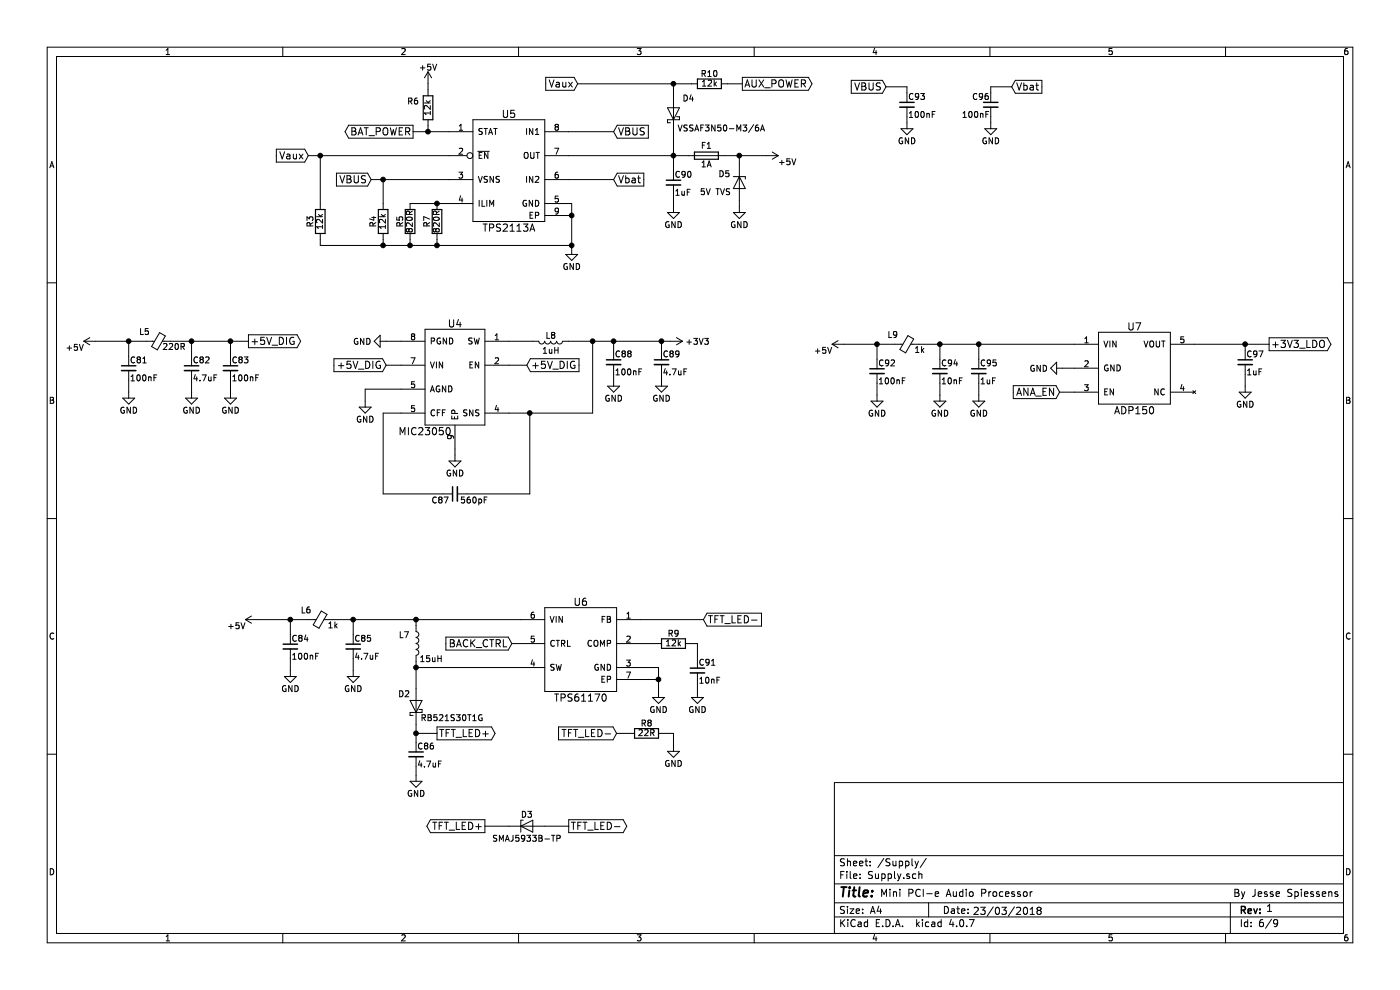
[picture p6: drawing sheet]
EESchema Schematic File Version 2
LIBS:power
LIBS:device
LIBS:switches
LIBS:relays
LIBS:motors
LIBS:transistors
LIBS:conn
LIBS:linear
LIBS:regul
LIBS:74xx
LIBS:cmos4000
LIBS:adc-dac
LIBS:memory
LIBS:xilinx
LIBS:microcontrollers
LIBS:dsp
LIBS:microchip
LIBS:analog_switches
LIBS:motorola
LIBS:texas
LIBS:intel
LIBS:audio
LIBS:interface
LIBS:digital-audio
LIBS:philips
LIBS:display
LIBS:cypress
LIBS:siliconi
LIBS:opto
LIBS:atmel
LIBS:contrib
LIBS:valves
LIBS:STM32
LIBS:SDRAM
LIBS:CODEC
LIBS:TVS_ARRAY
LIBS:BUCK
LIBS:LDO
LIBS:BOOST
LIBS:CONNECTOR
LIBS:POWER_SW
LIBS:EMI_GASKET
LIBS:LED
LIBS:Main board-cache
EELAYER 25 0
EELAYER END
$Descr A4 11693 8268
encoding utf-8
Sheet 6 9
Title ""
Date ""
Rev ""
Comp ""
Comment1 ""
Comment2 ""
Comment3 ""
Comment4 ""
$EndDescr
$Comp
L +5V #PWR74
U 1 1
P 6400 1300
F 0 "#PWR74" H 6400 1150 50  0001 C CNN
F 1 "+5V" V 6450 1475 50  0000 C CNN
F 2 "" H 6400 1300 50  0001 C CNN
F 3 "" H 6400 1300 50  0001 C CNN
	1    6400 1300
	0    1    1    0   
$EndComp
$Comp
L Fuse F1
U 1 1
P 5900 1300
F 0 "F1" V 5980 1300 50  0000 C CNN
F 1 "1A" V 5825 1300 50  0000 C CNN
F 2 "" V 5830 1300 50  0001 C CNN
F 3 "" H 5900 1300 50  0001 C CNN
	1    5900 1300
	0    -1   -1   0   
$EndComp
$Comp
L D_Zener D5
U 1 1
P 6175 1525
F 0 "D5" V 6100 1400 50  0000 C CNN
F 1 "5V TVS" V 6250 1325 50  0000 C CNN
F 2 "" H 6175 1525 50  0001 C CNN
F 3 "" H 6175 1525 50  0001 C CNN
	1    6175 1525
	0    1    1    0   
$EndComp
$Comp
L GND #PWR73
U 1 1
P 6175 1725
F 0 "#PWR73" H 6175 1475 50  0001 C CNN
F 1 "GND" H 6175 1575 50  0000 C CNN
F 2 "" H 6175 1725 50  0001 C CNN
F 3 "" H 6175 1725 50  0001 C CNN
	1    6175 1725
	1    0    0    -1  
$EndComp
$Comp
L +5V #PWR53
U 1 1
P 800 2850
F 0 "#PWR53" H 800 2700 50  0001 C CNN
F 1 "+5V" V 850 3025 50  0000 C CNN
F 2 "" H 800 2850 50  0001 C CNN
F 3 "" H 800 2850 50  0001 C CNN
	1    800  2850
	0    -1   1    0   
$EndComp
$Comp
L C_Small C82
U 1 1
P 1600 3075
F 0 "C82" H 1610 3145 50  0000 L CNN
F 1 "4.7uF" H 1610 2995 50  0000 L CNN
F 2 "" H 1600 3075 50  0001 C CNN
F 3 "" H 1600 3075 50  0001 C CNN
	1    1600 3075
	1    0    0    -1  
$EndComp
$Comp
L C_Small C81
U 1 1
P 1075 3075
F 0 "C81" H 1085 3145 50  0000 L CNN
F 1 "100nF" H 1085 2995 50  0000 L CNN
F 2 "" H 1075 3075 50  0001 C CNN
F 3 "" H 1075 3075 50  0001 C CNN
	1    1075 3075
	1    0    0    -1  
$EndComp
$Comp
L Ferrite_Bead_Small L5
U 1 1
P 1325 2850
F 0 "L5" V 1400 2925 50  0000 L CNN
F 1 "220R" V 1275 2625 50  0000 L CNN
F 2 "" V 1255 2850 50  0001 C CNN
F 3 "" H 1325 2850 50  0001 C CNN
	1    1325 2850
	0    -1   -1   0   
$EndComp
$Comp
L GND #PWR55
U 1 1
P 1600 3275
F 0 "#PWR55" H 1600 3025 50  0001 C CNN
F 1 "GND" H 1600 3125 50  0000 C CNN
F 2 "" H 1600 3275 50  0001 C CNN
F 3 "" H 1600 3275 50  0001 C CNN
	1    1600 3275
	-1   0    0    -1  
$EndComp
$Comp
L GND #PWR54
U 1 1
P 1075 3275
F 0 "#PWR54" H 1075 3025 50  0001 C CNN
F 1 "GND" H 1075 3125 50  0000 C CNN
F 2 "" H 1075 3275 50  0001 C CNN
F 3 "" H 1075 3275 50  0001 C CNN
	1    1075 3275
	-1   0    0    -1  
$EndComp
$Comp
L C_Small C83
U 1 1
P 1925 3075
F 0 "C83" H 1935 3145 50  0000 L CNN
F 1 "100nF" H 1935 2995 50  0000 L CNN
F 2 "" H 1925 3075 50  0001 C CNN
F 3 "" H 1925 3075 50  0001 C CNN
	1    1925 3075
	1    0    0    -1  
$EndComp
$Comp
L GND #PWR56
U 1 1
P 1925 3275
F 0 "#PWR56" H 1925 3025 50  0001 C CNN
F 1 "GND" H 1925 3125 50  0000 C CNN
F 2 "" H 1925 3275 50  0001 C CNN
F 3 "" H 1925 3275 50  0001 C CNN
	1    1925 3275
	-1   0    0    -1  
$EndComp
$Comp
L MIC23050 U4
U 1 1
P 3800 3150
F 0 "U4" H 3800 3600 60  0000 C CNN
F 1 "MIC23050" H 4050 2700 60  0000 C CNN
F 2 "" H 3550 2700 60  0001 C CNN
F 3 "" H 3550 2700 60  0001 C CNN
	1    3800 3150
	-1   0    0    -1  
$EndComp
Text GLabel 2075 2850 2    60   Output ~ 0
+5V_DIG
Text GLabel 3225 3050 0    60   Input ~ 0
+5V_DIG
Text GLabel 4400 3050 2    60   Input ~ 0
+5V_DIG
$Comp
L C_Small C87
U 1 1
P 3800 4125
F 0 "C87" V 3850 4175 50  0000 L CNN
F 1 "560pF" V 3850 3850 50  0000 L CNN
F 2 "" H 3800 4125 50  0001 C CNN
F 3 "" H 3800 4125 50  0001 C CNN
	1    3800 4125
	0    -1   1    0   
$EndComp
$Comp
L GND #PWR64
U 1 1
P 3800 3800
F 0 "#PWR64" H 3800 3550 50  0001 C CNN
F 1 "GND" H 3800 3650 50  0000 C CNN
F 2 "" H 3800 3800 50  0001 C CNN
F 3 "" H 3800 3800 50  0001 C CNN
	1    3800 3800
	1    0    0    -1  
$EndComp
$Comp
L GND #PWR60
U 1 1
P 3050 3350
F 0 "#PWR60" H 3050 3100 50  0001 C CNN
F 1 "GND" H 3050 3200 50  0000 C CNN
F 2 "" H 3050 3350 50  0001 C CNN
F 3 "" H 3050 3350 50  0001 C CNN
	1    3050 3350
	1    0    0    -1  
$EndComp
$Comp
L GND #PWR61
U 1 1
P 3225 2850
F 0 "#PWR61" H 3225 2600 50  0001 C CNN
F 1 "GND" V 3225 2650 50  0000 C CNN
F 2 "" H 3225 2850 50  0001 C CNN
F 3 "" H 3225 2850 50  0001 C CNN
	1    3225 2850
	0    1    1    0   
$EndComp
$Comp
L L L8
U 1 1
P 4600 2850
F 0 "L8" V 4550 2850 50  0000 C CNN
F 1 "1uH" V 4675 2850 50  0000 C CNN
F 2 "" H 4600 2850 50  0001 C CNN
F 3 "" H 4600 2850 50  0001 C CNN
	1    4600 2850
	0    1    1    0   
$EndComp
$Comp
L C_Small C88
U 1 1
P 5125 3025
F 0 "C88" H 5135 3095 50  0000 L CNN
F 1 "100nF" H 5135 2945 50  0000 L CNN
F 2 "" H 5125 3025 50  0001 C CNN
F 3 "" H 5125 3025 50  0001 C CNN
	1    5125 3025
	1    0    0    -1  
$EndComp
$Comp
L C_Small C89
U 1 1
P 5525 3025
F 0 "C89" H 5535 3095 50  0000 L CNN
F 1 "4.7uF" H 5535 2945 50  0000 L CNN
F 2 "" H 5525 3025 50  0001 C CNN
F 3 "" H 5525 3025 50  0001 C CNN
	1    5525 3025
	1    0    0    -1  
$EndComp
$Comp
L GND #PWR66
U 1 1
P 5125 3175
F 0 "#PWR66" H 5125 2925 50  0001 C CNN
F 1 "GND" H 5125 3025 50  0000 C CNN
F 2 "" H 5125 3175 50  0001 C CNN
F 3 "" H 5125 3175 50  0001 C CNN
	1    5125 3175
	1    0    0    -1  
$EndComp
$Comp
L GND #PWR68
U 1 1
P 5525 3175
F 0 "#PWR68" H 5525 2925 50  0001 C CNN
F 1 "GND" H 5525 3025 50  0000 C CNN
F 2 "" H 5525 3175 50  0001 C CNN
F 3 "" H 5525 3175 50  0001 C CNN
	1    5525 3175
	1    0    0    -1  
$EndComp
$Comp
L +3V3 #PWR69
U 1 1
P 5600 2850
F 0 "#PWR69" H 5600 2700 50  0001 C CNN
F 1 "+3V3" V 5600 3075 50  0000 C CNN
F 2 "" H 5600 2850 50  0001 C CNN
F 3 "" H 5600 2850 50  0001 C CNN
	1    5600 2850
	0    1    1    0   
$EndComp
$Comp
L +5V #PWR75
U 1 1
P 7050 2875
F 0 "#PWR75" H 7050 2725 50  0001 C CNN
F 1 "+5V" V 7100 3050 50  0000 C CNN
F 2 "" H 7050 2875 50  0001 C CNN
F 3 "" H 7050 2875 50  0001 C CNN
	1    7050 2875
	0    -1   1    0   
$EndComp
$Comp
L C_Small C94
U 1 1
P 7850 3100
F 0 "C94" H 7860 3170 50  0000 L CNN
F 1 "10nF" H 7860 3020 50  0000 L CNN
F 2 "" H 7850 3100 50  0001 C CNN
F 3 "" H 7850 3100 50  0001 C CNN
	1    7850 3100
	1    0    0    -1  
$EndComp
$Comp
L C_Small C92
U 1 1
P 7325 3100
F 0 "C92" H 7335 3170 50  0000 L CNN
F 1 "100nF" H 7335 3020 50  0000 L CNN
F 2 "" H 7325 3100 50  0001 C CNN
F 3 "" H 7325 3100 50  0001 C CNN
	1    7325 3100
	1    0    0    -1  
$EndComp
$Comp
L Ferrite_Bead_Small L9
U 1 1
P 7575 2875
F 0 "L9" V 7650 2950 50  0000 L CNN
F 1 "1k" V 7525 2725 50  0000 L CNN
F 2 "" V 7505 2875 50  0001 C CNN
F 3 "" H 7575 2875 50  0001 C CNN
	1    7575 2875
	0    -1   -1   0   
$EndComp
$Comp
L GND #PWR78
U 1 1
P 7850 3300
F 0 "#PWR78" H 7850 3050 50  0001 C CNN
F 1 "GND" H 7850 3150 50  0000 C CNN
F 2 "" H 7850 3300 50  0001 C CNN
F 3 "" H 7850 3300 50  0001 C CNN
	1    7850 3300
	-1   0    0    -1  
$EndComp
$Comp
L GND #PWR76
U 1 1
P 7325 3300
F 0 "#PWR76" H 7325 3050 50  0001 C CNN
F 1 "GND" H 7325 3150 50  0000 C CNN
F 2 "" H 7325 3300 50  0001 C CNN
F 3 "" H 7325 3300 50  0001 C CNN
	1    7325 3300
	-1   0    0    -1  
$EndComp
$Comp
L C_Small C95
U 1 1
P 8175 3100
F 0 "C95" H 8185 3170 50  0000 L CNN
F 1 "1uF" H 8185 3020 50  0000 L CNN
F 2 "" H 8175 3100 50  0001 C CNN
F 3 "" H 8175 3100 50  0001 C CNN
	1    8175 3100
	1    0    0    -1  
$EndComp
$Comp
L GND #PWR79
U 1 1
P 8175 3300
F 0 "#PWR79" H 8175 3050 50  0001 C CNN
F 1 "GND" H 8175 3150 50  0000 C CNN
F 2 "" H 8175 3300 50  0001 C CNN
F 3 "" H 8175 3300 50  0001 C CNN
	1    8175 3300
	-1   0    0    -1  
$EndComp
$Comp
L GND #PWR81
U 1 1
P 8875 3075
F 0 "#PWR81" H 8875 2825 50  0001 C CNN
F 1 "GND" V 8875 2875 50  0000 C CNN
F 2 "" H 8875 3075 50  0001 C CNN
F 3 "" H 8875 3075 50  0001 C CNN
	1    8875 3075
	0    1    1    0   
$EndComp
$Comp
L C_Small C97
U 1 1
P 10400 3025
F 0 "C97" H 10410 3095 50  0000 L CNN
F 1 "1uF" H 10410 2945 50  0000 L CNN
F 2 "" H 10400 3025 50  0001 C CNN
F 3 "" H 10400 3025 50  0001 C CNN
	1    10400 3025
	1    0    0    -1  
$EndComp
$Comp
L GND #PWR82
U 1 1
P 10400 3225
F 0 "#PWR82" H 10400 2975 50  0001 C CNN
F 1 "GND" H 10400 3075 50  0000 C CNN
F 2 "" H 10400 3225 50  0001 C CNN
F 3 "" H 10400 3225 50  0001 C CNN
	1    10400 3225
	1    0    0    -1  
$EndComp
Wire Wire Line
	10400 3125 10400 3225
Wire Wire Line
	10400 2875 10400 2925
Wire Wire Line
	8875 3075 8975 3075
Wire Wire Line
	8175 3300 8175 3200
Connection ~ 8175 2875
Wire Wire Line
	8175 3000 8175 2875
Connection ~ 7325 2875
Wire Wire Line
	7850 3200 7850 3300
Wire Wire Line
	7325 3200 7325 3300
Wire Wire Line
	7325 2875 7325 3000
Wire Wire Line
	7475 2875 7050 2875
Connection ~ 7850 2875
Wire Wire Line
	7850 2875 7850 3000
Connection ~ 5525 2850
Wire Wire Line
	5525 3125 5525 3175
Wire Wire Line
	5125 3125 5125 3175
Connection ~ 5125 2850
Wire Wire Line
	5525 2850 5525 2925
Connection ~ 4950 2850
Wire Wire Line
	5125 2850 5125 2925
Connection ~ 4425 3450
Wire Wire Line
	4950 3450 4950 2850
Wire Wire Line
	4750 2850 5600 2850
Wire Wire Line
	4250 3050 4400 3050
Wire Wire Line
	4250 2850 4450 2850
Wire Wire Line
	3225 3050 3350 3050
Wire Wire Line
	3225 2850 3350 2850
Wire Wire Line
	3050 3250 3350 3250
Wire Wire Line
	3050 3350 3050 3250
Wire Wire Line
	3800 3750 3800 3800
Wire Wire Line
	4250 3450 4950 3450
Wire Wire Line
	4425 4125 4425 3450
Wire Wire Line
	3900 4125 4425 4125
Wire Wire Line
	3200 4125 3700 4125
Wire Wire Line
	3200 3450 3200 4125
Wire Wire Line
	3350 3450 3200 3450
Wire Wire Line
	1925 3275 1925 3175
Connection ~ 1925 2850
Wire Wire Line
	1925 2975 1925 2850
Connection ~ 1075 2850
Wire Wire Line
	1600 3175 1600 3275
Wire Wire Line
	1075 3175 1075 3275
Wire Wire Line
	1075 2850 1075 2975
Wire Wire Line
	1225 2850 800  2850
Connection ~ 1600 2850
Wire Wire Line
	1600 2850 1600 2975
Wire Wire Line
	1425 2850 2075 2850
Wire Wire Line
	6175 1675 6175 1725
Wire Wire Line
	4750 1300 5750 1300
Connection ~ 6175 1300
Wire Wire Line
	6175 1300 6175 1375
Text GLabel 8850 3275 0    60   Input ~ 0
ANA_EN
Wire Wire Line
	8850 3275 8975 3275
Text GLabel 10600 2875 2    60   Output ~ 0
+3V3_LDO
Connection ~ 10400 2875
$Comp
L +5V #PWR57
U 1 1
P 2150 5175
F 0 "#PWR57" H 2150 5025 50  0001 C CNN
F 1 "+5V" V 2200 5350 50  0000 C CNN
F 2 "" H 2150 5175 50  0001 C CNN
F 3 "" H 2150 5175 50  0001 C CNN
	1    2150 5175
	0    -1   1    0   
$EndComp
$Comp
L C_Small C85
U 1 1
P 2950 5400
F 0 "C85" H 2960 5470 50  0000 L CNN
F 1 "4.7uF" H 2960 5320 50  0000 L CNN
F 2 "" H 2950 5400 50  0001 C CNN
F 3 "" H 2950 5400 50  0001 C CNN
	1    2950 5400
	1    0    0    -1  
$EndComp
$Comp
L C_Small C84
U 1 1
P 2425 5400
F 0 "C84" H 2435 5470 50  0000 L CNN
F 1 "100nF" H 2435 5320 50  0000 L CNN
F 2 "" H 2425 5400 50  0001 C CNN
F 3 "" H 2425 5400 50  0001 C CNN
	1    2425 5400
	1    0    0    -1  
$EndComp
$Comp
L Ferrite_Bead_Small L6
U 1 1
P 2675 5175
F 0 "L6" V 2750 5250 50  0000 L CNN
F 1 "1k" V 2625 5025 50  0000 L CNN
F 2 "" V 2605 5175 50  0001 C CNN
F 3 "" H 2675 5175 50  0001 C CNN
	1    2675 5175
	0    -1   -1   0   
$EndComp
$Comp
L GND #PWR59
U 1 1
P 2950 5600
F 0 "#PWR59" H 2950 5350 50  0001 C CNN
F 1 "GND" H 2950 5450 50  0000 C CNN
F 2 "" H 2950 5600 50  0001 C CNN
F 3 "" H 2950 5600 50  0001 C CNN
	1    2950 5600
	-1   0    0    -1  
$EndComp
$Comp
L GND #PWR58
U 1 1
P 2425 5600
F 0 "#PWR58" H 2425 5350 50  0001 C CNN
F 1 "GND" H 2425 5450 50  0000 C CNN
F 2 "" H 2425 5600 50  0001 C CNN
F 3 "" H 2425 5600 50  0001 C CNN
	1    2425 5600
	-1   0    0    -1  
$EndComp
Connection ~ 2425 5175
Wire Wire Line
	2950 5500 2950 5600
Wire Wire Line
	2425 5500 2425 5600
Wire Wire Line
	2425 5175 2425 5300
Wire Wire Line
	2575 5175 2150 5175
Connection ~ 2950 5175
Wire Wire Line
	2950 5175 2950 5300
Wire Wire Line
	2775 5175 4350 5175
Wire Wire Line
	8975 2875 7675 2875
$Comp
L TPS61170 U6
U 1 1
P 4850 5375
F 0 "U6" H 4850 5725 60  0000 C CNN
F 1 "TPS61170" H 4850 4925 60  0000 C CNN
F 2 "" H 4550 5075 60  0001 C CNN
F 3 "" H 4550 5075 60  0001 C CNN
	1    4850 5375
	-1   0    0    -1  
$EndComp
Text GLabel 4275 5375 0    60   Input ~ 0
BACK_CTRL
Wire Wire Line
	4275 5375 4350 5375
$Comp
L L L7
U 1 1
P 3475 5375
F 0 "L7" H 3375 5450 50  0000 C CNN
F 1 "15uH" H 3600 5250 50  0000 C CNN
F 2 "" H 3475 5375 50  0001 C CNN
F 3 "" H 3475 5375 50  0001 C CNN
	1    3475 5375
	1    0    0    -1  
$EndComp
Wire Wire Line
	4350 5575 3475 5575
Wire Wire Line
	3475 5525 3475 5750
Wire Wire Line
	3475 5225 3475 5175
Connection ~ 3475 5175
$Comp
L D_Schottky D2
U 1 1
P 3475 5900
F 0 "D2" V 3575 6000 50  0000 C CNN
F 1 "RB521S30T1G" V 3375 5600 50  0000 C CNN
F 2 "" H 3475 5900 50  0001 C CNN
F 3 "" H 3475 5900 50  0001 C CNN
	1    3475 5900
	0    -1   -1   0   
$EndComp
Connection ~ 3475 5575
$Comp
L C_Small C86
U 1 1
P 3475 6300
F 0 "C86" H 3485 6370 50  0000 L CNN
F 1 "4.7uF" H 3485 6220 50  0000 L CNN
F 2 "" H 3475 6300 50  0001 C CNN
F 3 "" H 3475 6300 50  0001 C CNN
	1    3475 6300
	1    0    0    -1  
$EndComp
$Comp
L GND #PWR62
U 1 1
P 3475 6475
F 0 "#PWR62" H 3475 6225 50  0001 C CNN
F 1 "GND" H 3475 6325 50  0000 C CNN
F 2 "" H 3475 6475 50  0001 C CNN
F 3 "" H 3475 6475 50  0001 C CNN
	1    3475 6475
	1    0    0    -1  
$EndComp
Wire Wire Line
	3475 6400 3475 6475
Wire Wire Line
	3475 6050 3475 6200
Wire Wire Line
	5350 5175 5875 5175
Text GLabel 5875 5175 2    60   Input ~ 0
TFT_LED-
Text GLabel 3650 6125 2    60   Output ~ 0
TFT_LED+
Wire Wire Line
	3650 6125 3475 6125
Connection ~ 3475 6125
Text GLabel 5150 6125 0    60   Input ~ 0
TFT_LED-
$Comp
L R R8
U 1 1
P 5400 6125
F 0 "R8" V 5480 6125 50  0000 C CNN
F 1 "22R" V 5400 6125 50  0000 C CNN
F 2 "" V 5330 6125 50  0001 C CNN
F 3 "" H 5400 6125 50  0001 C CNN
	1    5400 6125
	0    -1   -1   0   
$EndComp
$Comp
L GND #PWR71
U 1 1
P 5625 6225
F 0 "#PWR71" H 5625 5975 50  0001 C CNN
F 1 "GND" H 5625 6075 50  0000 C CNN
F 2 "" H 5625 6225 50  0001 C CNN
F 3 "" H 5625 6225 50  0001 C CNN
	1    5625 6225
	1    0    0    -1  
$EndComp
Wire Wire Line
	5150 6125 5250 6125
Wire Wire Line
	5550 6125 5625 6125
Wire Wire Line
	5625 6125 5625 6225
$Comp
L GND #PWR67
U 1 1
P 5500 5775
F 0 "#PWR67" H 5500 5525 50  0001 C CNN
F 1 "GND" H 5500 5625 50  0000 C CNN
F 2 "" H 5500 5775 50  0001 C CNN
F 3 "" H 5500 5775 50  0001 C CNN
	1    5500 5775
	1    0    0    -1  
$EndComp
Wire Wire Line
	5500 5575 5500 5775
Wire Wire Line
	5500 5675 5350 5675
Wire Wire Line
	5350 5575 5500 5575
Connection ~ 5500 5675
$Comp
L R R9
U 1 1
P 5625 5375
F 0 "R9" V 5705 5375 50  0000 C CNN
F 1 "12k" V 5625 5375 50  0000 C CNN
F 2 "" V 5555 5375 50  0001 C CNN
F 3 "" H 5625 5375 50  0001 C CNN
	1    5625 5375
	0    -1   -1   0   
$EndComp
$Comp
L C_Small C91
U 1 1
P 5825 5600
F 0 "C91" H 5835 5670 50  0000 L CNN
F 1 "10nF" H 5835 5520 50  0000 L CNN
F 2 "" H 5825 5600 50  0001 C CNN
F 3 "" H 5825 5600 50  0001 C CNN
	1    5825 5600
	1    0    0    -1  
$EndComp
$Comp
L GND #PWR72
U 1 1
P 5825 5775
F 0 "#PWR72" H 5825 5525 50  0001 C CNN
F 1 "GND" H 5825 5625 50  0000 C CNN
F 2 "" H 5825 5775 50  0001 C CNN
F 3 "" H 5825 5775 50  0001 C CNN
	1    5825 5775
	1    0    0    -1  
$EndComp
Wire Wire Line
	5825 5700 5825 5775
Wire Wire Line
	5825 5500 5825 5375
Wire Wire Line
	5825 5375 5775 5375
Wire Wire Line
	5475 5375 5350 5375
Text GLabel 4050 6900 0    60   Output ~ 0
TFT_LED+
Text GLabel 4750 6900 2    60   Output ~ 0
TFT_LED-
$Comp
L ADP150 U7
U 1 1
P 9475 3075
F 0 "U7" H 9475 3425 60  0000 C CNN
F 1 "ADP150" H 9475 2725 60  0000 C CNN
F 2 "" H 9175 2925 60  0001 C CNN
F 3 "" H 9175 2925 60  0001 C CNN
	1    9475 3075
	1    0    0    -1  
$EndComp
Wire Wire Line
	9975 2875 10600 2875
$Comp
L TPS2113A U5
U 1 1
P 4250 1400
F 0 "U5" H 4250 1850 60  0000 C CNN
F 1 "TPS2113A" H 4250 900 60  0000 C CNN
F 2 "" H 3950 1250 60  0001 C CNN
F 3 "" H 3950 1250 60  0001 C CNN
	1    4250 1400
	1    0    0    -1  
$EndComp
Text GLabel 5125 1100 2    60   Input ~ 0
VBUS
Text GLabel 5125 1500 2    60   Input ~ 0
Vbat
Wire Wire Line
	4750 1500 5125 1500
Wire Wire Line
	5125 1100 4750 1100
Wire Wire Line
	6050 1300 6400 1300
$Comp
L D_Schottky D4
U 1 1
P 5625 950
F 0 "D4" V 5750 825 50  0000 C CNN
F 1 "VSSAF3N50-M3/6A" V 5500 550 50  0000 C CNN
F 2 "" H 5625 950 50  0001 C CNN
F 3 "" H 5625 950 50  0001 C CNN
	1    5625 950 
	0    -1   -1   0   
$EndComp
Connection ~ 5625 1300
$Comp
L C_Small C90
U 1 1
P 5625 1525
F 0 "C90" H 5635 1595 50  0000 L CNN
F 1 "1uF" H 5635 1445 50  0000 L CNN
F 2 "" H 5625 1525 50  0001 C CNN
F 3 "" H 5625 1525 50  0001 C CNN
	1    5625 1525
	1    0    0    -1  
$EndComp
$Comp
L GND #PWR70
U 1 1
P 5625 1725
F 0 "#PWR70" H 5625 1475 50  0001 C CNN
F 1 "GND" H 5625 1575 50  0000 C CNN
F 2 "" H 5625 1725 50  0001 C CNN
F 3 "" H 5625 1725 50  0001 C CNN
	1    5625 1725
	1    0    0    -1  
$EndComp
Wire Wire Line
	5625 1725 5625 1625
Text GLabel 4825 700  0    60   Input ~ 0
Vaux
$Comp
L GND #PWR65
U 1 1
P 4775 2075
F 0 "#PWR65" H 4775 1825 50  0001 C CNN
F 1 "GND" H 4775 1925 50  0000 C CNN
F 2 "" H 4775 2075 50  0001 C CNN
F 3 "" H 4775 2075 50  0001 C CNN
	1    4775 2075
	1    0    0    -1  
$EndComp
$Comp
L R R7
U 1 1
P 3650 1850
F 0 "R7" V 3730 1850 50  0000 C CNN
F 1 "820R" V 3650 1850 50  0000 C CNN
F 2 "" V 3580 1850 50  0001 C CNN
F 3 "" H 3650 1850 50  0001 C CNN
	1    3650 1850
	-1   0    0    1   
$EndComp
$Comp
L R R5
U 1 1
P 3425 1850
F 0 "R5" V 3505 1850 50  0000 C CNN
F 1 "820R" V 3425 1850 50  0000 C CNN
F 2 "" V 3355 1850 50  0001 C CNN
F 3 "" H 3425 1850 50  0001 C CNN
	1    3425 1850
	-1   0    0    -1  
$EndComp
Wire Wire Line
	3425 1700 3750 1700
Connection ~ 3650 1700
Wire Wire Line
	3425 2000 3425 2050
Wire Wire Line
	2675 2050 4775 2050
Wire Wire Line
	3650 2050 3650 2000
Connection ~ 3650 2050
Wire Wire Line
	4750 1700 4775 1700
Wire Wire Line
	4775 1700 4775 2075
Connection ~ 4775 2050
$Comp
L R R4
U 1 1
P 3200 1850
F 0 "R4" V 3280 1850 50  0000 C CNN
F 1 "12k" V 3200 1850 50  0000 C CNN
F 2 "" V 3130 1850 50  0001 C CNN
F 3 "" H 3200 1850 50  0001 C CNN
	1    3200 1850
	-1   0    0    -1  
$EndComp
Wire Wire Line
	3100 1500 3750 1500
Wire Wire Line
	3200 1500 3200 1700
Wire Wire Line
	3200 2050 3200 2000
Connection ~ 3425 2050
Text GLabel 3100 1500 0    60   Input ~ 0
VBUS
Connection ~ 3200 1500
Text GLabel 2575 1300 0    60   Input ~ 0
Vaux
Wire Wire Line
	2575 1300 3750 1300
$Comp
L R R3
U 1 1
P 2675 1850
F 0 "R3" V 2755 1850 50  0000 C CNN
F 1 "12k" V 2675 1850 50  0000 C CNN
F 2 "" V 2605 1850 50  0001 C CNN
F 3 "" H 2675 1850 50  0001 C CNN
	1    2675 1850
	-1   0    0    -1  
$EndComp
Wire Wire Line
	2675 1700 2675 1300
Connection ~ 2675 1300
Wire Wire Line
	2675 2050 2675 2000
Connection ~ 3200 2050
Wire Wire Line
	4825 700  5775 700 
Wire Wire Line
	5625 700  5625 800 
Wire Wire Line
	5625 1425 5625 1100
$Comp
L R R10
U 1 1
P 5925 700
F 0 "R10" V 6005 700 50  0000 C CNN
F 1 "12k" V 5925 700 50  0000 C CNN
F 2 "" V 5855 700 50  0001 C CNN
F 3 "" H 5925 700 50  0001 C CNN
	1    5925 700 
	0    1    -1   0   
$EndComp
Connection ~ 5625 700 
Text GLabel 6200 700  2    60   Output ~ 0
AUX_POWER
Wire Wire Line
	6075 700  6200 700 
Text GLabel 3450 1100 0    60   Output ~ 0
BAT_POWER
Wire Wire Line
	3450 1100 3750 1100
$Comp
L R R6
U 1 1
P 3575 900
F 0 "R6" H 3700 850 50  0000 C CNN
F 1 "12k" V 3575 900 50  0000 C CNN
F 2 "" V 3505 900 50  0001 C CNN
F 3 "" H 3575 900 50  0001 C CNN
	1    3575 900 
	-1   0    0    1   
$EndComp
Wire Wire Line
	3575 1050 3575 1100
Connection ~ 3575 1100
$Comp
L +5V #PWR63
U 1 1
P 3575 700
F 0 "#PWR63" H 3575 550 50  0001 C CNN
F 1 "+5V" H 3575 840 50  0000 C CNN
F 2 "" H 3575 700 50  0001 C CNN
F 3 "" H 3575 700 50  0001 C CNN
	1    3575 700 
	1    0    0    -1  
$EndComp
Wire Wire Line
	3575 700  3575 750 
Text GLabel 7400 725  0    60   Input ~ 0
VBUS
Text GLabel 8450 725  2    60   Input ~ 0
Vbat
$Comp
L C_Small C93
U 1 1
P 7575 875
F 0 "C93" H 7585 945 50  0000 L CNN
F 1 "100nF" H 7585 795 50  0000 L CNN
F 2 "" H 7575 875 50  0001 C CNN
F 3 "" H 7575 875 50  0001 C CNN
	1    7575 875 
	1    0    0    -1  
$EndComp
$Comp
L C_Small C96
U 1 1
P 8275 875
F 0 "C96" H 8285 945 50  0000 L CNN
F 1 "100nF" H 8285 795 50  0000 L CNN
F 2 "" H 8275 875 50  0001 C CNN
F 3 "" H 8275 875 50  0001 C CNN
	1    8275 875 
	-1   0    0    -1  
$EndComp
Wire Wire Line
	8275 775  8275 725 
Wire Wire Line
	8275 725  8450 725 
Wire Wire Line
	7400 725  7575 725 
Wire Wire Line
	7575 725  7575 775 
$Comp
L GND #PWR77
U 1 1
P 7575 1025
F 0 "#PWR77" H 7575 775 50  0001 C CNN
F 1 "GND" H 7575 875 50  0000 C CNN
F 2 "" H 7575 1025 50  0001 C CNN
F 3 "" H 7575 1025 50  0001 C CNN
	1    7575 1025
	1    0    0    -1  
$EndComp
$Comp
L GND #PWR80
U 1 1
P 8275 1025
F 0 "#PWR80" H 8275 775 50  0001 C CNN
F 1 "GND" H 8275 875 50  0000 C CNN
F 2 "" H 8275 1025 50  0001 C CNN
F 3 "" H 8275 1025 50  0001 C CNN
	1    8275 1025
	1    0    0    -1  
$EndComp
Wire Wire Line
	8275 975  8275 1025
Wire Wire Line
	7575 1025 7575 975 
Wire Wire Line
	4750 1800 4775 1800
Connection ~ 4775 1800
$Comp
L D_Zener D3
U 1 1
P 4400 6900
F 0 "D3" H 4400 7000 50  0000 C CNN
F 1 "SMAJ5933B-TP" H 4400 6800 50  0000 C CNN
F 2 "" H 4400 6900 50  0001 C CNN
F 3 "" H 4400 6900 50  0001 C CNN
	1    4400 6900
	1    0    0    -1  
$EndComp
Wire Wire Line
	4050 6900 4250 6900
Wire Wire Line
	4550 6900 4750 6900
Text Notes 8125 7650 0    60   ~ 0
23/03/2018
Text Notes 10575 7625 0    60   ~ 0
1
Text Notes 7350 7500 0    60   ~ 0
Mini PCI-e Audio Processor
Text Notes 10300 7500 0    60   ~ 0
By Jesse Spiessens
$EndSCHEMATC
